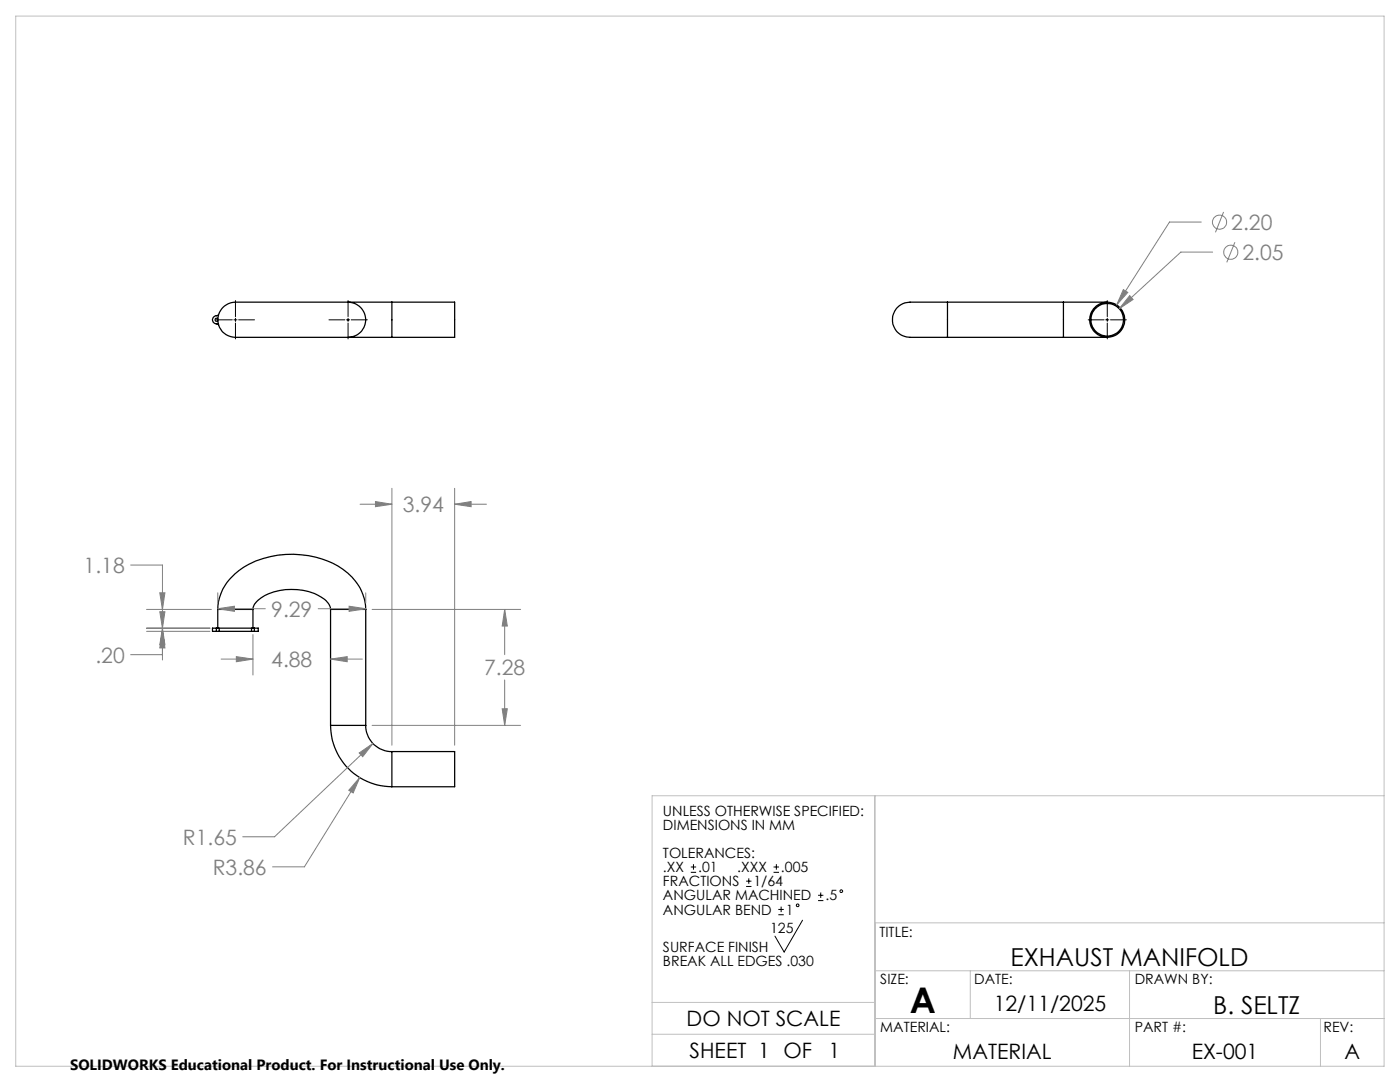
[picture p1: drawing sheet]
<svg xmlns="http://www.w3.org/2000/svg" width="279mm" height="216mm" viewBox="0 0 279 216" stroke-linecap="round" stroke-linejoin="round" font-family="sans-serif">
<g fill="none" stroke="#000" stroke-width=".25">
<path d="M43.5 63.6a.3 .3 0 0 0-.5 0 .3 .3 0 0 0 0 .4 .3 .3 0 0 0 .5 0M43.6 62.8v.1a1.05 1.05 0 0 0-1.1 1.4l1.1 .5M47 67.3h31.2M69.5 60.3h-16.7a38 38 0 0 0-7 .2 3.5 3.5 0 0 0-2.3 3.9 3.5 3.5 0 0 0 3.5 2.9M69.5 60.3h8.7M69.5 60.3a3.5 3.5 0 0 1 3.5 3.5 3.5 3.5 0 0 1-3.5 3.5M78.2 60.3h12.5v7h-12.5M78.2 60.3v7M189.1 60.3h-4.1a19.1 19.1 0 0 0-4.8 .3 3.6 3.6 0 0 0-1.9 4.3 3.6 3.6 0 0 0 4.2 2.4h6.6M189.1 60.3v7M189.1 60.3h23.1M189.1 67.3h23.1"/>
<path d="M212.2 60.3h8.8M212.2 67.3h8.8M212.2 60.3v7M43.2 125.3h7.6M43.2 126h.5M43.2 125.3h-.8v.7h.8M43.2 125.3v.7M43.5 121.6a10.4 10.4 0 0 1 6.1-9 19.2 19.2 0 0 1 18.8 1 9.9 9.9 0 0 1 4.6 8M43.5 121.6h7M43.5 121.6v3.7M43.7 126h6.5M43.7 125.3v.7"/>
<path d="M50.2 126h.6M50.2 125.3v.7M50.5 121.6v-.4a4.7 4.7 0 0 1 3.1-2.7 11.6 11.6 0 0 1 11.5 1.3l.6 .8 .3 1M50.5 121.6v3.7M50.8 125.3h.7v.7h-.7M50.8 125.3v.7M66 121.6h7M66 121.6v23.1M73 121.6v23.1M66 144.7a12.3 12.3 0 0 0 12.2 12.3M66 144.7h7M73 144.7a5.2 5.2 0 0 0 5.2 5.3"/>
<path d="M78.2 150h12.5v7h-12.5M78.2 150v7"/>
<circle cx="221" cy="63.8" r="3.2"/>
<circle cx="221" cy="63.8" r="3.5"/>
</g>
<g fill="none" stroke="#808080" stroke-width=".2">
<path d="M224.2 57.8l.9 .5-2.3 2.6zM225.5 59l.6 .8-2.7 1.8zM239.7 44.3h-6.3l-10.6 16.6M242 50.3h-6.3l-12.3 11.3M244.2 42.3l-1.6 4.1M246.5 48.3l-1.7 4.1M78.2 97.4v51.3M90.7 97.4v51.3M26.1 112.7h6.3v19M31.9 118.3h1l-.5 3.3zM43.5 118.3v2M71.9 100.6h6.3"/>
<path d="M73 118.3v2M74.9 100.1l3.3 .5-3.3 .5zM90.7 100.6l3.3-.5v1zM90.7 100.6h6.4M26.1 130.6h6.3M29.2 121.6h13M29.2 125.3h12.7M29.2 126h12.7M31.9 122.1h1l-.5 3.2zM32.4 125.3l.5 3.4h-1zM32.4 126l.5 3.3h-1zM43.5 121.5l3.3-.5v1z"/>
<path d="M43.5 121.5h9.5M44.1 131.5h6.4M47.2 131l3.3 .5-3.3 .5zM50.5 126.6v8.1M63.5 121.5h9.5M66 131.5l3.3-.5v1zM66 131.5h6.3M69.7 121l3.3 .5-3.3 .5zM74.3 121.6h29.6M100.7 121.6l.5 3.3h-1zM100.7 121.6v9M100.7 135.7v9"/>
<path d="M71.7 150.2l2.7-1.9-2 2.7zM71.8 155.2l-1.3 3-.9-.5zM71.8 155.2l-11.1 17.8h-6.3M74.3 144.7h29.6M74.4 148.3l-19.6 18.7h-6.4M100.2 141.4h1l-.5 3.3z"/>
<circle cx="243.4" cy="44.3" r="1.42"/>
<circle cx="245.6" cy="50.3" r="1.42"/>
</g>
<g fill="none" stroke="#000" stroke-width=".2">
<path d="M47 60v3.2M69.5 60v3.2M221 60v3.2M43.1 63.8h3.3M46.7 63.8h.6M47 63.5v.6M47 64.5v3.1M47.6 63.8h3.2M65.7 63.8h3.1M69.1 63.8h.7M69.5 63.5v.6M69.5 64.5v3.1"/>
<path d="M70.1 63.8h3.2M217.2 63.8h3.1M220.7 63.8h.6M221 63.5v.6M221 64.5v3.1M221.6 63.8h3.2M137.9 174.1h1M137.9 173h1M138.4 172.4v1.1M148.9 176.9h1.1M148.9 175.8h1.1M149.4 175.3v1.1"/>
<path d="M154.4 174.1h1.1M154.4 173h1.1M154.9 172.4v1.1M163.3 179.7h1M163.3 178.6h1M163.8 178.1v1.1M155.3 182.5h1.1M155.3 181.5h1.1M155.9 180.9v1.1M160.2 183.6l-3.7 6.4-1.8-3.2"/>
<circle cx="167.9" cy="177.8" r=".27"/>
<circle cx="159.2" cy="180.6" r=".27"/>
</g>
<path d="M3.1 3.2h273.1v209.6h-273.1zM174.6 158.8v54M276.2 158.8h-146.1v54M174.6 193.7h101.6M174.6 184.1h101.6M193.6 193.7v9.5M225.4 193.7v19.1M130.1 200h44.5M130.1 206.4h44.5M174.6 203.2h101.6M263.5 203.2v9.6" fill="none" stroke="#c0c0c0" stroke-width=".2"/>
<path d="M225.5 59l-2.1 2.6 2.7-1.8zM224.2 57.8l-1.4 3.1 2.3-2.6zM47.2 131l3.3 .5-3.3 .5zM66 131.5l3.3-.5v1zM43.5 121.5l3.3-.5v1zM69.7 121l3.3 .5-3.3 .5zM71.7 150.2l.7 .8 2-2.7zM71.8 155.2l-2.2 2.5 .9 .5zM90.7 100.6l3.3-.5v1zM74.9 100.1l3.3 .5-3.3 .5zM100.2 141.4h1l-.5 3.3zM100.7 121.6l.5 3.3h-1zM31.9 118.3h1l-.5 3.3zM32.4 125.3l.5 3.4h-1zM31.9 122.1h1l-.5 3.2zM32.4 126l.5 3.3h-1z" fill="#808080"/>
<text font-size="7.1" x="181.6" y="202">A</text>
<g font-size="4.9">
<text x="201.7" y="192.8">EXHAUST MANIFOLD</text>
<text x="242.1" y="202.3">B. SELTZ</text>
</g>
<g font-size="4.2" fill="#808080">
<text x="245.7" y="45.9">2.20</text>
<text x="248" y="51.9">2.05</text>
<text x="80.4" y="102.2">3.94</text>
<text x="16.7" y="114.3">1.18</text>
<text x="54.1" y="123.1">9.29</text>
<text x="19" y="132.2">.20</text>
<text x="54.1" y="133.1">4.88</text>
<text x="96.6" y="134.8">7.28</text>
<text x="36.5" y="168.6">R1.65</text>
<text x="42.5" y="174.6">R3.86</text>
</g>
<g font-size="4.2">
<text x="198.3" y="201.7">12/11/2025</text>
<text x="137" y="204.7">DO NOT SCALE</text>
<text x="137.6" y="211.1">SHEET 1 OF</text>
<text x="165.4" y="211.1">1</text>
<text x="190.2" y="211.2">MATERIAL</text>
<text x="237.8" y="211.2">EX-001</text>
<text x="268.3" y="211.2">A</text>
</g>
<text font-size="3" x="14" y="213.5">SOLIDWORKS Educational Product. For Instructional Use Only.</text>
<g font-size="2.8">
<text x="132.3" y="162.7">UNLESS OTHERWISE SPECIFIED:</text>
<text x="132.3" y="165.6">DIMENSIONS IN MM</text>
<text x="132.3" y="171.2">TOLERANCES:</text>
<text x="132.3" y="176.9">FRACTIONS</text>
<text x="132.3" y="174">.XX</text>
<text x="132.3" y="179.7">ANGULAR MACHINED</text>
<text x="139.3" y="174">.01</text>
<text x="147.1" y="174">.XXX</text>
<text x="150.4" y="176.9">1/64</text>
<text x="155.9" y="174">.005</text>
<text x="164.7" y="179.7">.5</text>
<text x="132.3" y="182.5">ANGULAR BEND</text>
<text x="156.8" y="182.5">1</text>
<text x="132.3" y="189.9">SURFACE FINISH</text>
<text x="153.7" y="186.2">125</text>
<text x="175.5" y="186.9">TITLE:</text>
<text x="132.3" y="192.8">BREAK ALL EDGES .030</text>
<text x="175.7" y="196.4">SIZE:</text>
<text x="194.4" y="196.4">DATE:</text>
<text x="226.5" y="196.4">DRAWN BY:</text>
<text x="175.7" y="206">MATERIAL:</text>
<text x="226.5" y="206">PART #:</text>
<text x="264.1" y="206">REV:</text>
</g>
</svg>
